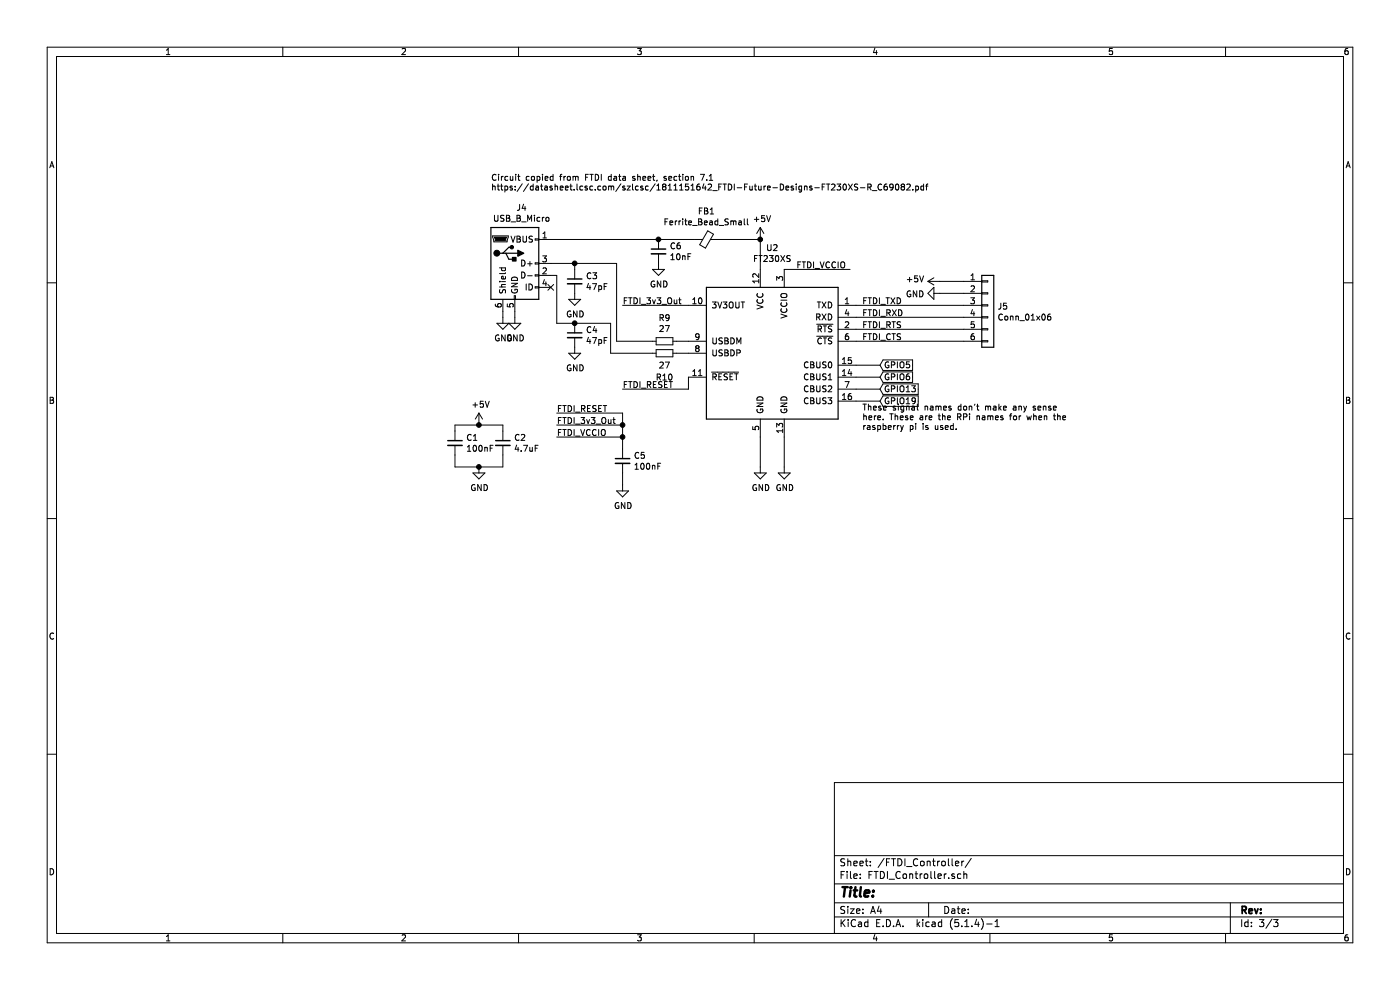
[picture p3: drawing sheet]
EESchema Schematic File Version 4
LIBS:NetworkBreaker-cache
EELAYER 30 0
EELAYER END
$Descr A4 11693 8268
encoding utf-8
Sheet 3 3
Title ""
Date ""
Rev ""
Comp ""
Comment1 ""
Comment2 ""
Comment3 ""
Comment4 ""
$EndDescr
$Comp
L Interface_USB:FT230XS U?
U 1 1
P 6450 2950
AR Path="/5F616849" Ref="U?"  Part="1" 
AR Path="/5F613284/5F616849" Ref="U2"  Part="1" 
F 0 "U2" H 6450 3831 50  0000 C CNN
F 1 "FT230XS" H 6450 3740 50  0000 C CNN
F 2 "Package_SO:SSOP-16_3.9x4.9mm_P0.635mm" H 6900 2300 50  0001 C CNN
F 3 "http://www.ftdichip.com/Products/ICs/FT230X.html" H 6450 2950 50  0001 C CNN
F 4 "C69082" H 6450 2950 50  0001 C CNN "LCSC"
	1    6450 2950
	1    0    0    -1  
$EndComp
$Comp
L Connector:USB_B_Micro J4
U 1 1
P 4300 2200
F 0 "J4" H 4357 2667 50  0000 C CNN
F 1 "USB_B_Micro" H 4357 2576 50  0000 C CNN
F 2 "Connector_USB:USB_Micro-B_Wuerth_629105150521" H 4450 2150 50  0001 C CNN
F 3 "~" H 4450 2150 50  0001 C CNN
F 4 "C319170" H 4300 2200 50  0001 C CNN "LCSC"
	1    4300 2200
	1    0    0    -1  
$EndComp
$Comp
L power:GND #PWR026
U 1 1
P 4200 2650
F 0 "#PWR026" H 4200 2400 50  0001 C CNN
F 1 "GND" H 4205 2477 50  0000 C CNN
F 2 "" H 4200 2650 50  0001 C CNN
F 3 "" H 4200 2650 50  0001 C CNN
	1    4200 2650
	1    0    0    -1  
$EndComp
$Comp
L power:GND #PWR027
U 1 1
P 4300 2650
F 0 "#PWR027" H 4300 2400 50  0001 C CNN
F 1 "GND" H 4305 2477 50  0000 C CNN
F 2 "" H 4300 2650 50  0001 C CNN
F 3 "" H 4300 2650 50  0001 C CNN
	1    4300 2650
	1    0    0    -1  
$EndComp
$Comp
L power:GND #PWR033
U 1 1
P 6350 3900
F 0 "#PWR033" H 6350 3650 50  0001 C CNN
F 1 "GND" H 6355 3727 50  0000 C CNN
F 2 "" H 6350 3900 50  0001 C CNN
F 3 "" H 6350 3900 50  0001 C CNN
	1    6350 3900
	1    0    0    -1  
$EndComp
$Comp
L power:GND #PWR034
U 1 1
P 6550 3900
F 0 "#PWR034" H 6550 3650 50  0001 C CNN
F 1 "GND" H 6555 3727 50  0000 C CNN
F 2 "" H 6550 3900 50  0001 C CNN
F 3 "" H 6550 3900 50  0001 C CNN
	1    6550 3900
	1    0    0    -1  
$EndComp
Wire Wire Line
	4300 2650 4300 2600
Wire Wire Line
	4200 2650 4200 2600
$Comp
L Device:Ferrite_Bead_Small FB1
U 1 1
P 5900 2000
F 0 "FB1" V 5663 2000 50  0000 C CNN
F 1 "Ferrite_Bead_Small" V 5754 2000 50  0000 C CNN
F 2 "Resistor_SMD:R_0805_2012Metric_Pad1.15x1.40mm_HandSolder" V 5830 2000 50  0001 C CNN
F 3 "~" H 5900 2000 50  0001 C CNN
F 4 "C74487" H 5900 2000 50  0001 C CNN "LCSC"
	1    5900 2000
	0    1    1    0   
$EndComp
$Comp
L Device:R_Small R9
U 1 1
P 5550 2850
F 0 "R9" V 5354 2850 50  0000 C CNN
F 1 "27" V 5445 2850 50  0000 C CNN
F 2 "Resistor_SMD:R_0805_2012Metric" H 5550 2850 50  0001 C CNN
F 3 "~" H 5550 2850 50  0001 C CNN
F 4 "C413252" V 5550 2850 50  0001 C CNN "LCSC"
	1    5550 2850
	0    1    1    0   
$EndComp
$Comp
L Device:R_Small R10
U 1 1
P 5550 2950
F 0 "R10" V 5750 2950 50  0000 C CNN
F 1 "27" V 5650 2950 50  0000 C CNN
F 2 "Resistor_SMD:R_0805_2012Metric" H 5550 2950 50  0001 C CNN
F 3 "~" H 5550 2950 50  0001 C CNN
F 4 "C413252" V 5550 2950 50  0001 C CNN "LCSC"
	1    5550 2950
	0    1    1    0   
$EndComp
$Comp
L Device:C_Small C6
U 1 1
P 5500 2100
F 0 "C6" H 5592 2146 50  0000 L CNN
F 1 "10nF" H 5592 2055 50  0000 L CNN
F 2 "Capacitor_SMD:C_0805_2012Metric" H 5500 2100 50  0001 C CNN
F 3 "~" H 5500 2100 50  0001 C CNN
F 4 "C83058" H 5500 2100 50  0001 C CNN "LCSC"
	1    5500 2100
	1    0    0    -1  
$EndComp
$Comp
L Device:C_Small C1
U 1 1
P 3800 3700
F 0 "C1" H 3892 3746 50  0000 L CNN
F 1 "100nF" H 3892 3655 50  0000 L CNN
F 2 "Capacitor_SMD:C_0805_2012Metric" H 3800 3700 50  0001 C CNN
F 3 "~" H 3800 3700 50  0001 C CNN
F 4 "C83055" H 3800 3700 50  0001 C CNN "LCSC"
	1    3800 3700
	1    0    0    -1  
$EndComp
$Comp
L Device:C_Small C2
U 1 1
P 4200 3700
F 0 "C2" H 4292 3746 50  0000 L CNN
F 1 "4.7uF" H 4292 3655 50  0000 L CNN
F 2 "Capacitor_SMD:C_1206_3216Metric" H 4200 3700 50  0001 C CNN
F 3 "~" H 4200 3700 50  0001 C CNN
F 4 "C123664" H 4200 3700 50  0001 C CNN "LCSC"
	1    4200 3700
	1    0    0    -1  
$EndComp
Wire Wire Line
	6350 2250 6350 2000
Wire Wire Line
	5750 2950 5650 2950
Wire Wire Line
	5650 2850 5750 2850
Wire Wire Line
	6350 3650 6350 3900
Wire Wire Line
	6550 3650 6550 3900
Wire Wire Line
	5750 3150 5750 3250
Text Label 6650 2250 0    50   ~ 0
FTDI_VCCIO
Text Label 5200 3250 0    50   ~ 0
FTDI_RESET
Text Label 5200 2550 0    50   ~ 0
FTDI_3v3_Out
Wire Wire Line
	5200 3250 5750 3250
Wire Wire Line
	5200 2550 5750 2550
Wire Wire Line
	6550 2250 7100 2250
$Comp
L power:+5V #PWR032
U 1 1
P 6350 2000
F 0 "#PWR032" H 6350 1850 50  0001 C CNN
F 1 "+5V" H 6365 2173 50  0000 C CNN
F 2 "" H 6350 2000 50  0001 C CNN
F 3 "" H 6350 2000 50  0001 C CNN
	1    6350 2000
	1    0    0    -1  
$EndComp
$Comp
L power:+5V #PWR024
U 1 1
P 4000 3550
F 0 "#PWR024" H 4000 3400 50  0001 C CNN
F 1 "+5V" H 4015 3723 50  0000 C CNN
F 2 "" H 4000 3550 50  0001 C CNN
F 3 "" H 4000 3550 50  0001 C CNN
	1    4000 3550
	1    0    0    -1  
$EndComp
$Comp
L power:GND #PWR025
U 1 1
P 4000 3900
F 0 "#PWR025" H 4000 3650 50  0001 C CNN
F 1 "GND" H 4005 3727 50  0000 C CNN
F 2 "" H 4000 3900 50  0001 C CNN
F 3 "" H 4000 3900 50  0001 C CNN
	1    4000 3900
	1    0    0    -1  
$EndComp
Wire Wire Line
	3800 3600 3800 3550
Wire Wire Line
	4200 3600 4200 3550
Wire Wire Line
	4200 3550 4000 3550
Connection ~ 4000 3550
Wire Wire Line
	4200 3800 4200 3900
Wire Wire Line
	4200 3900 4000 3900
Wire Wire Line
	3800 3800 3800 3900
Connection ~ 4000 3900
$Comp
L Device:C_Small C3
U 1 1
P 4800 2350
F 0 "C3" H 4892 2396 50  0000 L CNN
F 1 "47pF" H 4892 2305 50  0000 L CNN
F 2 "Capacitor_SMD:C_0805_2012Metric" H 4800 2350 50  0001 C CNN
F 3 "~" H 4800 2350 50  0001 C CNN
F 4 "C123648" H 4800 2350 50  0001 C CNN "LCSC"
	1    4800 2350
	1    0    0    -1  
$EndComp
$Comp
L Device:C_Small C4
U 1 1
P 4800 2800
F 0 "C4" H 4892 2846 50  0000 L CNN
F 1 "47pF" H 4892 2755 50  0000 L CNN
F 2 "Capacitor_SMD:C_0805_2012Metric" H 4800 2800 50  0001 C CNN
F 3 "~" H 4800 2800 50  0001 C CNN
F 4 "C123648" H 4800 2800 50  0001 C CNN "LCSC"
	1    4800 2800
	1    0    0    -1  
$EndComp
Wire Wire Line
	4600 2200 4800 2200
Wire Wire Line
	4800 2200 4800 2250
Wire Wire Line
	5150 2200 5150 2850
Wire Wire Line
	5150 2850 5450 2850
Wire Wire Line
	4800 2200 5150 2200
Connection ~ 4800 2200
Wire Wire Line
	4600 2300 4650 2300
Wire Wire Line
	4650 2700 4800 2700
Wire Wire Line
	4800 2700 5100 2700
Wire Wire Line
	5100 2950 5450 2950
$Comp
L power:GND #PWR028
U 1 1
P 4800 2450
F 0 "#PWR028" H 4800 2200 50  0001 C CNN
F 1 "GND" H 4805 2277 50  0000 C CNN
F 2 "" H 4800 2450 50  0001 C CNN
F 3 "" H 4800 2450 50  0001 C CNN
	1    4800 2450
	1    0    0    -1  
$EndComp
$Comp
L power:GND #PWR029
U 1 1
P 4800 2900
F 0 "#PWR029" H 4800 2650 50  0001 C CNN
F 1 "GND" H 4805 2727 50  0000 C CNN
F 2 "" H 4800 2900 50  0001 C CNN
F 3 "" H 4800 2900 50  0001 C CNN
	1    4800 2900
	1    0    0    -1  
$EndComp
Wire Wire Line
	5100 2700 5100 2950
Connection ~ 4800 2700
Wire Wire Line
	4650 2300 4650 2700
$Comp
L Device:C_Small C5
U 1 1
P 5200 3850
F 0 "C5" H 5292 3896 50  0000 L CNN
F 1 "100nF" H 5292 3805 50  0000 L CNN
F 2 "Capacitor_SMD:C_0805_2012Metric" H 5200 3850 50  0001 C CNN
F 3 "~" H 5200 3850 50  0001 C CNN
F 4 "C83055" H 5200 3850 50  0001 C CNN "LCSC"
	1    5200 3850
	1    0    0    -1  
$EndComp
Text Label 4650 3450 0    50   ~ 0
FTDI_RESET
Wire Wire Line
	4650 3450 5200 3450
Text Label 4650 3550 0    50   ~ 0
FTDI_3v3_Out
Wire Wire Line
	4650 3550 5200 3550
Text Label 4650 3650 0    50   ~ 0
FTDI_VCCIO
Wire Wire Line
	4650 3650 5200 3650
$Comp
L power:GND #PWR030
U 1 1
P 5200 4050
F 0 "#PWR030" H 5200 3800 50  0001 C CNN
F 1 "GND" H 5205 3877 50  0000 C CNN
F 2 "" H 5200 4050 50  0001 C CNN
F 3 "" H 5200 4050 50  0001 C CNN
	1    5200 4050
	1    0    0    -1  
$EndComp
Wire Wire Line
	5200 3450 5200 3550
Connection ~ 5200 3550
Wire Wire Line
	5200 3550 5200 3650
Connection ~ 5200 3650
Wire Wire Line
	5200 3650 5200 3750
Wire Wire Line
	5200 3950 5200 4050
Wire Wire Line
	3800 3550 4000 3550
Wire Wire Line
	3800 3900 4000 3900
Text Notes 7200 3600 0    50   ~ 0
These signal names don't make any sense \nhere. These are the RPi names for when the \nraspberry pi is used.
$Comp
L Connector_Generic:Conn_01x06 J5
U 1 1
P 8250 2550
F 0 "J5" H 8330 2542 50  0000 L CNN
F 1 "Conn_01x06" H 8330 2451 50  0000 L CNN
F 2 "Connector_PinHeader_2.54mm:PinHeader_1x06_P2.54mm_Vertical" H 8250 2550 50  0001 C CNN
F 3 "~" H 8250 2550 50  0001 C CNN
	1    8250 2550
	1    0    0    -1  
$EndComp
Wire Wire Line
	7150 2550 8050 2550
Wire Wire Line
	8050 2750 7150 2750
Wire Wire Line
	7150 2650 8050 2650
Wire Wire Line
	7150 2850 8050 2850
$Comp
L power:+5V #PWR035
U 1 1
P 7850 2350
F 0 "#PWR035" H 7850 2200 50  0001 C CNN
F 1 "+5V" V 7865 2478 50  0000 L CNN
F 2 "" H 7850 2350 50  0001 C CNN
F 3 "" H 7850 2350 50  0001 C CNN
	1    7850 2350
	0    -1   -1   0   
$EndComp
$Comp
L power:GND #PWR036
U 1 1
P 7850 2450
F 0 "#PWR036" H 7850 2200 50  0001 C CNN
F 1 "GND" V 7855 2322 50  0000 R CNN
F 2 "" H 7850 2450 50  0001 C CNN
F 3 "" H 7850 2450 50  0001 C CNN
	1    7850 2450
	0    1    1    0   
$EndComp
Wire Wire Line
	7850 2450 8050 2450
Wire Wire Line
	7850 2350 8050 2350
Wire Wire Line
	6000 2000 6350 2000
Connection ~ 6350 2000
Wire Wire Line
	4600 2000 5500 2000
Connection ~ 5500 2000
Wire Wire Line
	5500 2000 5800 2000
$Comp
L power:GND #PWR031
U 1 1
P 5500 2200
F 0 "#PWR031" H 5500 1950 50  0001 C CNN
F 1 "GND" H 5505 2027 50  0000 C CNN
F 2 "" H 5500 2200 50  0001 C CNN
F 3 "" H 5500 2200 50  0001 C CNN
	1    5500 2200
	1    0    0    -1  
$EndComp
Text Notes 4100 1600 0    50   ~ 0
Circuit copied from FTDI data sheet, section 7.1\nhttps://datasheet.lcsc.com/szlcsc/1811151642_FTDI-Future-Designs-FT230XS-R_C69082.pdf
Text GLabel 7350 3250 2    50   Input ~ 0
GPIO13
Text GLabel 7350 3350 2    50   Input ~ 0
GPIO19
Text GLabel 7350 3150 2    50   Input ~ 0
GPIO6
Text GLabel 7350 3050 2    50   Input ~ 0
GPIO5
Wire Wire Line
	7150 3350 7350 3350
Wire Wire Line
	7150 3250 7350 3250
Wire Wire Line
	7150 3150 7350 3150
Wire Wire Line
	7150 3050 7350 3050
NoConn ~ 4600 2400
Text Label 7200 2550 0    50   ~ 0
FTDI_TXD
Text Label 7200 2650 0    50   ~ 0
FTDI_RXD
Text Label 7200 2750 0    50   ~ 0
FTDI_RTS
Text Label 7200 2850 0    50   ~ 0
FTDI_CTS
$EndSCHEMATC
